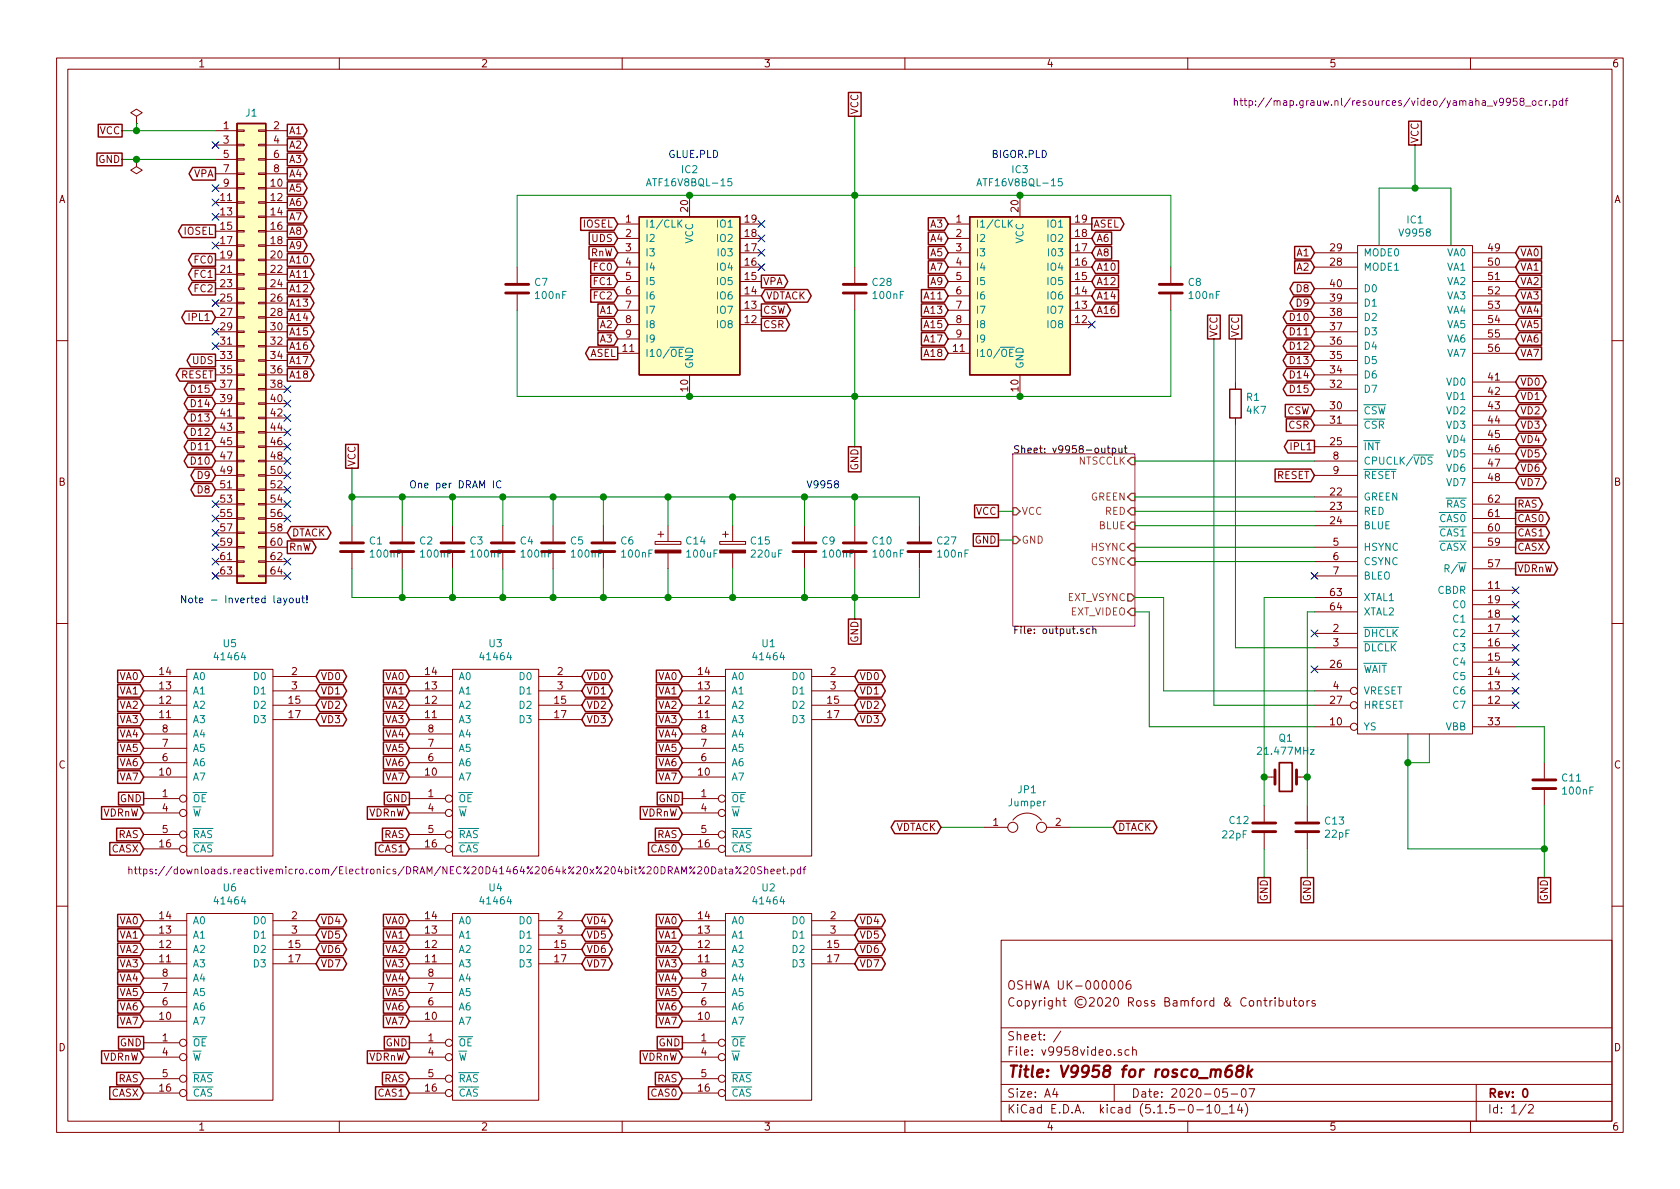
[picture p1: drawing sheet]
EESchema Schematic File Version 4
EELAYER 30 0
EELAYER END
$Descr A4 11693 8268
encoding utf-8
Sheet 1 2
Title "V9958 for rosco_m68k"
Date "2020-05-07"
Rev "0"
Comp ""
Comment1 "Copyright ©2020 Ross Bamford & Contributors"
Comment2 "OSHWA UK-000006"
Comment3 ""
Comment4 ""
$EndDescr
$Comp
L Logic_Programmable:GAL16V8 IC3
U 1 1
P 7100 2050
F 0 "IC3" H 7100 2931 50  0000 C CNN
F 1 "ATF16V8BQL-15" H 7100 2840 50  0000 C CNN
F 2 "Package_DIP:DIP-20_W7.62mm_LongPads" H 7100 2050 50  0001 C CNN
F 3 "" H 7100 2050 50  0001 C CNN
	1    7100 2050
	1    0    0    -1  
$EndComp
$Comp
L Device:Crystal Q1
U 1 1
P 8950 5400
F 0 "Q1" H 8950 5132 50  0000 C CNN
F 1 "21.477MHz" H 8950 5223 50  0000 C CNN
F 2 "rosco_m68k:HC49_S" H 8950 5400 50  0001 C CNN
F 3 "~" H 8950 5400 50  0001 C CNN
	1    8950 5400
	-1   0    0    1   
$EndComp
Text Notes 4650 1100 0    50   ~ 0
GLUE.PLD
Text Notes 6900 1100 0    50   ~ 0
BIGOR.PLD
$Comp
L Device:C C12
U 1 1
P 8800 5750
F 0 "C12" H 8550 5800 50  0000 L CNN
F 1 "22pF" H 8500 5700 50  0000 L CNN
F 2 "Capacitor_THT:C_Rect_L7.0mm_W2.5mm_P5.00mm" H 8838 5600 50  0001 C CNN
F 3 "~" H 8800 5750 50  0001 C CNN
	1    8800 5750
	1    0    0    -1  
$EndComp
$Comp
L Device:C C13
U 1 1
P 9100 5750
F 0 "C13" H 9215 5796 50  0000 L CNN
F 1 "22pF" H 9215 5705 50  0000 L CNN
F 2 "Capacitor_THT:C_Rect_L7.0mm_W2.5mm_P5.00mm" H 9138 5600 50  0001 C CNN
F 3 "~" H 9100 5750 50  0001 C CNN
	1    9100 5750
	1    0    0    -1  
$EndComp
$Comp
L Connector_Generic:Conn_02x32_Odd_Even J1
U 1 1
P 1700 2400
F 0 "J1" H 1750 4025 50  0000 C CNN
F 1 "Conn_02x32_Odd_Even" H 1750 4026 50  0001 C CNN
F 2 "rosco_m68k:pin-2X32" H 1700 2400 50  0001 C CNN
F 3 "~" H 1700 2400 50  0001 C CNN
	1    1700 2400
	1    0    0    -1  
$EndComp
Text GLabel 2000 900  2    50   Output ~ 0
A1
Text GLabel 2000 1000 2    50   Output ~ 0
A2
Text GLabel 2000 1100 2    50   Output ~ 0
A3
Text GLabel 2000 1200 2    50   Output ~ 0
A4
Text GLabel 2000 1300 2    50   Output ~ 0
A5
Text GLabel 2000 1400 2    50   Output ~ 0
A6
Text GLabel 2000 1500 2    50   Output ~ 0
A7
Text GLabel 2000 1600 2    50   Output ~ 0
A8
Text GLabel 2000 1700 2    50   Output ~ 0
A9
Text GLabel 2000 1800 2    50   Output ~ 0
A10
Text GLabel 2000 1900 2    50   Output ~ 0
A11
Text GLabel 2000 2000 2    50   Output ~ 0
A12
Text GLabel 2000 2100 2    50   Output ~ 0
A13
Text GLabel 2000 2200 2    50   Output ~ 0
A14
Text GLabel 2000 2300 2    50   Output ~ 0
A15
Text GLabel 2000 2400 2    50   Output ~ 0
A16
Text GLabel 2000 2500 2    50   Output ~ 0
A17
Text GLabel 2000 2600 2    50   Output ~ 0
A18
Text GLabel 1500 3400 0    50   BiDi ~ 0
D8
Text GLabel 1500 3300 0    50   BiDi ~ 0
D9
Text GLabel 1500 3200 0    50   BiDi ~ 0
D10
Text GLabel 1500 3100 0    50   BiDi ~ 0
D11
Text GLabel 1500 3000 0    50   BiDi ~ 0
D12
Text GLabel 1500 2900 0    50   BiDi ~ 0
D13
Text GLabel 1500 2800 0    50   BiDi ~ 0
D14
Text GLabel 1500 2700 0    50   BiDi ~ 0
D15
Text GLabel 1500 2500 0    50   Output ~ 0
UDS
Text GLabel 850  900  0    50   UnSpc ~ 0
VCC
Text GLabel 850  1100 0    50   UnSpc ~ 0
GND
Text GLabel 2000 3800 2    50   Output ~ 0
RnW
$Comp
L power:PWR_FLAG #GND01
U 1 1
P 950 1100
F 0 "#GND01" H 950 1175 50  0001 C CNN
F 1 "PWR_FLAG" H 950 1273 50  0001 C CNN
F 2 "" H 950 1100 50  0001 C CNN
F 3 "~" H 950 1100 50  0001 C CNN
	1    950  1100
	-1   0    0    1   
$EndComp
$Comp
L power:PWR_FLAG #VCC01
U 1 1
P 950 850
F 0 "#VCC01" H 950 925 50  0001 C CNN
F 1 "PWR_FLAG" H 950 1023 50  0001 C CNN
F 2 "" H 950 850 50  0001 C CNN
F 3 "~" H 950 850 50  0001 C CNN
	1    950  850 
	1    0    0    -1  
$EndComp
Wire Wire Line
	850  900  950  900 
Wire Wire Line
	950  850  950  900 
Connection ~ 950  900 
Wire Wire Line
	850  1100 950  1100
Connection ~ 950  1100
NoConn ~ 1500 1000
NoConn ~ 1500 1300
NoConn ~ 1500 1400
NoConn ~ 1500 1500
NoConn ~ 2000 3200
NoConn ~ 2000 3300
NoConn ~ 2000 3400
NoConn ~ 2000 3500
NoConn ~ 2000 3600
Text Notes 1250 4200 0    50   ~ 0
Note - Inverted layout!
Text GLabel 1500 1600 0    50   Output ~ 0
IOSEL
Text GLabel 1500 1800 0    50   Output ~ 0
FC0
Text GLabel 1500 1900 0    50   Output ~ 0
FC1
Text GLabel 1500 2000 0    50   Output ~ 0
FC2
Text GLabel 1500 2200 0    50   3State ~ 0
IPL1
NoConn ~ 1500 2400
NoConn ~ 1500 3500
NoConn ~ 1500 3600
NoConn ~ 1500 3700
NoConn ~ 1500 3800
NoConn ~ 1500 3900
NoConn ~ 1500 4000
NoConn ~ 2000 4000
NoConn ~ 2000 3900
NoConn ~ 2000 3100
NoConn ~ 2000 3000
NoConn ~ 2000 2900
NoConn ~ 2000 2800
NoConn ~ 2000 2700
Text GLabel 4300 1550 0    50   Input ~ 0
IOSEL
Text GLabel 4300 1650 0    50   Input ~ 0
UDS
Text GLabel 4300 1750 0    50   Input ~ 0
RnW
Text GLabel 4300 1850 0    50   Input ~ 0
FC0
Text GLabel 4300 1950 0    50   Input ~ 0
FC1
Text GLabel 4300 2050 0    50   Input ~ 0
FC2
Text GLabel 4300 2150 0    50   Input ~ 0
A1
Text GLabel 4300 2250 0    50   Input ~ 0
A2
Text GLabel 4300 2350 0    50   Input ~ 0
A3
Text GLabel 4300 2450 0    50   Output ~ 0
ASEL
$Comp
L Logic_Programmable:GAL16V8 IC2
U 1 1
P 4800 2050
F 0 "IC2" H 4800 2931 50  0000 C CNN
F 1 "ATF16V8BQL-15" H 4800 2840 50  0000 C CNN
F 2 "Package_DIP:DIP-20_W7.62mm_LongPads" H 4800 2050 50  0001 C CNN
F 3 "" H 4800 2050 50  0001 C CNN
	1    4800 2050
	1    0    0    -1  
$EndComp
Text GLabel 5300 2250 2    50   Output ~ 0
CSR
Text GLabel 5300 2150 2    50   Output ~ 0
CSW
Text GLabel 5300 1950 2    50   Output ~ 0
VPA
Text GLabel 1500 1200 0    50   Output ~ 0
VPA
Wire Wire Line
	950  900  1500 900 
Wire Wire Line
	950  1100 1500 1100
NoConn ~ 5300 1850
NoConn ~ 5300 1750
NoConn ~ 5300 1650
NoConn ~ 5300 1550
Text GLabel 6600 1550 0    50   Input ~ 0
A3
Text GLabel 6600 1650 0    50   Input ~ 0
A4
Text GLabel 6600 1750 0    50   Input ~ 0
A5
Text GLabel 6600 1850 0    50   Input ~ 0
A7
Text GLabel 6600 1950 0    50   Input ~ 0
A9
Text GLabel 6600 2050 0    50   Input ~ 0
A11
Text GLabel 6600 2150 0    50   Input ~ 0
A13
Text GLabel 6600 2250 0    50   Input ~ 0
A15
Text GLabel 6600 2350 0    50   Input ~ 0
A17
Text GLabel 6600 2450 0    50   Input ~ 0
A18
Text GLabel 7600 2150 2    50   Input ~ 0
A16
Text GLabel 7600 2050 2    50   Input ~ 0
A14
Text GLabel 7600 1950 2    50   Input ~ 0
A12
Text GLabel 7600 1850 2    50   Input ~ 0
A10
Text GLabel 7600 1750 2    50   Input ~ 0
A8
Text GLabel 7600 1650 2    50   Input ~ 0
A6
Text GLabel 7600 1550 2    50   Output ~ 0
ASEL
NoConn ~ 7600 2250
Wire Wire Line
	4800 1350 5950 1350
Wire Wire Line
	4800 2750 5950 2750
Wire Wire Line
	5950 800  5950 1350
Connection ~ 5950 1350
Wire Wire Line
	5950 1350 7100 1350
Wire Wire Line
	5950 3100 5950 2750
Connection ~ 5950 2750
Wire Wire Line
	5950 2750 7100 2750
Wire Wire Line
	7100 1350 8150 1350
Connection ~ 7100 1350
$Comp
L Device:C C8
U 1 1
P 8150 2000
F 0 "C8" H 8265 2046 50  0000 L CNN
F 1 "100nF" H 8265 1955 50  0000 L CNN
F 2 "Capacitor_THT:C_Rect_L7.0mm_W2.5mm_P5.00mm" H 8188 1850 50  0001 C CNN
F 3 "~" H 8150 2000 50  0001 C CNN
	1    8150 2000
	1    0    0    -1  
$EndComp
$Comp
L Device:C C7
U 1 1
P 3600 2000
F 0 "C7" H 3715 2046 50  0000 L CNN
F 1 "100nF" H 3715 1955 50  0000 L CNN
F 2 "Capacitor_THT:C_Rect_L7.0mm_W2.5mm_P5.00mm" H 3638 1850 50  0001 C CNN
F 3 "~" H 3600 2000 50  0001 C CNN
	1    3600 2000
	1    0    0    -1  
$EndComp
Wire Wire Line
	8150 2750 7100 2750
Connection ~ 7100 2750
Wire Wire Line
	3600 1850 3600 1350
Wire Wire Line
	3600 1350 4800 1350
Connection ~ 4800 1350
Wire Wire Line
	3600 2150 3600 2750
Wire Wire Line
	3600 2750 4800 2750
Connection ~ 4800 2750
Text GLabel 1000 5900 0    50   Input ~ 0
CASX
Text GLabel 1000 7600 0    50   Input ~ 0
CASX
Text GLabel 2850 5900 0    50   Input ~ 0
CAS1
Text GLabel 2850 7600 0    50   Input ~ 0
CAS1
Text GLabel 4750 5900 0    50   Input ~ 0
CAS0
Text GLabel 4750 7600 0    50   Input ~ 0
CAS0
Text GLabel 2200 4700 2    50   BiDi ~ 0
VD0
Text GLabel 2200 4800 2    50   BiDi ~ 0
VD1
Text GLabel 2200 4900 2    50   BiDi ~ 0
VD2
Text GLabel 2200 5000 2    50   BiDi ~ 0
VD3
Text GLabel 2200 6400 2    50   BiDi ~ 0
VD4
Text GLabel 2200 6500 2    50   BiDi ~ 0
VD5
Text GLabel 2200 6600 2    50   BiDi ~ 0
VD6
Text GLabel 2200 6700 2    50   BiDi ~ 0
VD7
Text GLabel 1000 4800 0    50   Input ~ 0
VA1
Text GLabel 1000 6400 0    50   Input ~ 0
VA0
Text GLabel 1000 6500 0    50   Input ~ 0
VA1
Text GLabel 1000 6600 0    50   Input ~ 0
VA2
Text GLabel 1000 6700 0    50   Input ~ 0
VA3
Text GLabel 1000 6800 0    50   Input ~ 0
VA4
Text GLabel 1000 6900 0    50   Input ~ 0
VA5
Text GLabel 1000 7000 0    50   Input ~ 0
VA6
Text GLabel 1000 7100 0    50   Input ~ 0
VA7
Text GLabel 2850 6400 0    50   Input ~ 0
VA0
Text GLabel 2850 6600 0    50   Input ~ 0
VA2
Text GLabel 2850 6700 0    50   Input ~ 0
VA3
Text GLabel 2850 6800 0    50   Input ~ 0
VA4
Text GLabel 2850 6900 0    50   Input ~ 0
VA5
Text GLabel 2850 7000 0    50   Input ~ 0
VA6
Text GLabel 2850 7100 0    50   Input ~ 0
VA7
Text GLabel 4750 4700 0    50   Input ~ 0
VA0
Text GLabel 4750 4800 0    50   Input ~ 0
VA1
Text GLabel 4750 4900 0    50   Input ~ 0
VA2
Text GLabel 4750 5000 0    50   Input ~ 0
VA3
Text GLabel 4750 5100 0    50   Input ~ 0
VA4
Text GLabel 4750 5300 0    50   Input ~ 0
VA6
Text GLabel 4750 5400 0    50   Input ~ 0
VA7
Text GLabel 4050 4700 2    50   BiDi ~ 0
VD0
Text GLabel 4050 4800 2    50   BiDi ~ 0
VD1
Text GLabel 4050 4900 2    50   BiDi ~ 0
VD2
Text GLabel 4050 5000 2    50   BiDi ~ 0
VD3
Text GLabel 5950 4700 2    50   BiDi ~ 0
VD0
Text GLabel 5950 4800 2    50   BiDi ~ 0
VD1
Text GLabel 5950 4900 2    50   BiDi ~ 0
VD2
Text GLabel 5950 5000 2    50   BiDi ~ 0
VD3
Text GLabel 4050 6400 2    50   BiDi ~ 0
VD4
Text GLabel 4050 6500 2    50   BiDi ~ 0
VD5
Text GLabel 4050 6600 2    50   BiDi ~ 0
VD6
Text GLabel 4050 6700 2    50   BiDi ~ 0
VD7
Text GLabel 5950 6400 2    50   BiDi ~ 0
VD4
Text GLabel 5950 6500 2    50   BiDi ~ 0
VD5
Text GLabel 5950 6600 2    50   BiDi ~ 0
VD6
Text GLabel 5950 6700 2    50   BiDi ~ 0
VD7
Text GLabel 1000 7500 0    50   Input ~ 0
RAS
Text GLabel 1000 5800 0    50   Input ~ 0
RAS
Text GLabel 2850 5800 0    50   Input ~ 0
RAS
Text GLabel 2850 7500 0    50   Input ~ 0
RAS
Text GLabel 4750 5800 0    50   Input ~ 0
RAS
Text GLabel 4750 7500 0    50   Input ~ 0
RAS
Text GLabel 4750 6400 0    50   Input ~ 0
VA0
Text GLabel 4750 6500 0    50   Input ~ 0
VA1
Text GLabel 4750 6600 0    50   Input ~ 0
VA2
Text GLabel 4750 6700 0    50   Input ~ 0
VA3
Text GLabel 4750 6800 0    50   Input ~ 0
VA4
Text GLabel 4750 6900 0    50   Input ~ 0
VA5
Text GLabel 4750 7000 0    50   Input ~ 0
VA6
Text GLabel 4750 7100 0    50   Input ~ 0
VA7
Text GLabel 10550 2650 2    50   BiDi ~ 0
VD0
Text GLabel 10550 2750 2    50   BiDi ~ 0
VD1
Text GLabel 10550 2850 2    50   BiDi ~ 0
VD2
Text GLabel 10550 2950 2    50   BiDi ~ 0
VD3
Text GLabel 10550 3050 2    50   BiDi ~ 0
VD4
Text GLabel 10550 3150 2    50   BiDi ~ 0
VD5
Text GLabel 10550 3250 2    50   BiDi ~ 0
VD6
Text GLabel 10550 3350 2    50   BiDi ~ 0
VD7
Text GLabel 10550 3500 2    50   Output ~ 0
RAS
Text GLabel 10550 3600 2    50   Output ~ 0
CAS0
Text GLabel 10550 3700 2    50   Output ~ 0
CAS1
Text GLabel 10550 3800 2    50   Output ~ 0
CASX
Text GLabel 9150 1750 0    50   Input ~ 0
A1
Text GLabel 9150 1850 0    50   Input ~ 0
A2
Text GLabel 9150 2000 0    50   BiDi ~ 0
D8
Text GLabel 9150 2100 0    50   BiDi ~ 0
D9
Text GLabel 9150 2200 0    50   BiDi ~ 0
D10
Text GLabel 9150 2300 0    50   BiDi ~ 0
D11
Text GLabel 9150 2400 0    50   BiDi ~ 0
D12
Text GLabel 9150 2500 0    50   BiDi ~ 0
D13
Text GLabel 9150 2600 0    50   BiDi ~ 0
D14
Text GLabel 9150 2700 0    50   BiDi ~ 0
D15
Text GLabel 9150 2850 0    50   Input ~ 0
CSW
Text GLabel 9150 2950 0    50   Input ~ 0
CSR
Text GLabel 1500 2600 0    50   Output ~ 0
RESET
Text GLabel 9150 3300 0    50   Input ~ 0
RESET
Text GLabel 9150 3100 0    50   Output ~ 0
IPL1
Text GLabel 5950 800  1    50   UnSpc ~ 0
VCC
Text GLabel 5950 3100 3    50   UnSpc ~ 0
GND
Text GLabel 4750 5550 0    50   UnSpc ~ 0
GND
Text GLabel 2850 5550 0    50   UnSpc ~ 0
GND
Text GLabel 1000 5550 0    50   UnSpc ~ 0
GND
Text GLabel 1000 7250 0    50   UnSpc ~ 0
GND
Text GLabel 2850 7250 0    50   UnSpc ~ 0
GND
Text GLabel 4750 7250 0    50   UnSpc ~ 0
GND
Text GLabel 10550 3950 2    50   Output ~ 0
VDRnW
Text GLabel 4750 5650 0    50   Input ~ 0
VDRnW
Text GLabel 2850 5650 0    50   Input ~ 0
VDRnW
Text GLabel 1000 5650 0    50   Input ~ 0
VDRnW
Text GLabel 1000 7350 0    50   Input ~ 0
VDRnW
Text GLabel 2850 7350 0    50   Input ~ 0
VDRnW
Text GLabel 4750 7350 0    50   Input ~ 0
VDRnW
Wire Wire Line
	9800 5100 9800 5300
Wire Wire Line
	9800 5300 9950 5300
Wire Wire Line
	9950 5300 9950 5100
Connection ~ 9800 5300
Text GLabel 9850 1000 1    50   UnSpc ~ 0
VCC
NoConn ~ 1500 2100
NoConn ~ 1500 2300
NoConn ~ 1500 1700
NoConn ~ -2300 8300
$Sheet
S 7050 3150 850  1200
U 5EB33CB2
F0 "v9958-output" 50
F1 "output.sch" 50
F2 "RED" I R 7900 3550 50 
F3 "GREEN" I R 7900 3450 50 
F4 "BLUE" I R 7900 3650 50 
F5 "CSYNC" I R 7900 3900 50 
F6 "VCC" I L 7050 3550 50 
F7 "GND" I L 7050 3750 50 
F8 "HSYNC" I R 7900 3800 50 
F9 "NTSCCLK" I R 7900 3200 50 
F10 "EXT_VSYNC" O R 7900 4150 50 
F11 "EXT_VIDEO" I R 7900 4250 50 
$EndSheet
Text GLabel 6950 3550 0    50   UnSpc ~ 0
VCC
Text GLabel 6950 3750 0    50   UnSpc ~ 0
GND
NoConn ~ 9150 4650
NoConn ~ 9150 4400
NoConn ~ 9150 4000
NoConn ~ 10550 4200
NoConn ~ 10550 4300
NoConn ~ 10550 4400
NoConn ~ 10550 4500
NoConn ~ 10550 4600
NoConn ~ 10550 4700
NoConn ~ 10550 4800
NoConn ~ 10550 4900
NoConn ~ 10550 4100
$Comp
L Device:C C1
U 1 1
P 2450 3800
F 0 "C1" H 2565 3846 50  0000 L CNN
F 1 "100nF" H 2565 3755 50  0000 L CNN
F 2 "Capacitor_THT:C_Rect_L7.0mm_W2.5mm_P5.00mm" H 2488 3650 50  0001 C CNN
F 3 "~" H 2450 3800 50  0001 C CNN
	1    2450 3800
	1    0    0    -1  
$EndComp
$Comp
L Device:C C2
U 1 1
P 2800 3800
F 0 "C2" H 2915 3846 50  0000 L CNN
F 1 "100nF" H 2915 3755 50  0000 L CNN
F 2 "Capacitor_THT:C_Rect_L7.0mm_W2.5mm_P5.00mm" H 2838 3650 50  0001 C CNN
F 3 "~" H 2800 3800 50  0001 C CNN
	1    2800 3800
	1    0    0    -1  
$EndComp
$Comp
L Device:C C3
U 1 1
P 3150 3800
F 0 "C3" H 3265 3846 50  0000 L CNN
F 1 "100nF" H 3265 3755 50  0000 L CNN
F 2 "Capacitor_THT:C_Rect_L7.0mm_W2.5mm_P5.00mm" H 3188 3650 50  0001 C CNN
F 3 "~" H 3150 3800 50  0001 C CNN
	1    3150 3800
	1    0    0    -1  
$EndComp
$Comp
L Device:C C4
U 1 1
P 3500 3800
F 0 "C4" H 3615 3846 50  0000 L CNN
F 1 "100nF" H 3615 3755 50  0000 L CNN
F 2 "Capacitor_THT:C_Rect_L7.0mm_W2.5mm_P5.00mm" H 3538 3650 50  0001 C CNN
F 3 "~" H 3500 3800 50  0001 C CNN
	1    3500 3800
	1    0    0    -1  
$EndComp
$Comp
L Device:C C5
U 1 1
P 3850 3800
F 0 "C5" H 3965 3846 50  0000 L CNN
F 1 "100nF" H 3965 3755 50  0000 L CNN
F 2 "Capacitor_THT:C_Rect_L7.0mm_W2.5mm_P5.00mm" H 3888 3650 50  0001 C CNN
F 3 "~" H 3850 3800 50  0001 C CNN
	1    3850 3800
	1    0    0    -1  
$EndComp
$Comp
L Device:C C6
U 1 1
P 4200 3800
F 0 "C6" H 4315 3846 50  0000 L CNN
F 1 "100nF" H 4315 3755 50  0000 L CNN
F 2 "Capacitor_THT:C_Rect_L7.0mm_W2.5mm_P5.00mm" H 4238 3650 50  0001 C CNN
F 3 "~" H 4200 3800 50  0001 C CNN
	1    4200 3800
	1    0    0    -1  
$EndComp
$Comp
L Device:C C9
U 1 1
P 5600 3800
F 0 "C9" H 5715 3846 50  0000 L CNN
F 1 "100nF" H 5715 3755 50  0000 L CNN
F 2 "Capacitor_THT:C_Rect_L7.0mm_W2.5mm_P5.00mm" H 5638 3650 50  0001 C CNN
F 3 "~" H 5600 3800 50  0001 C CNN
	1    5600 3800
	1    0    0    -1  
$EndComp
$Comp
L Device:C C10
U 1 1
P 5950 3800
F 0 "C10" H 6065 3846 50  0000 L CNN
F 1 "100nF" H 6065 3755 50  0000 L CNN
F 2 "Capacitor_THT:C_Rect_L7.0mm_W2.5mm_P5.00mm" H 5988 3650 50  0001 C CNN
F 3 "~" H 5950 3800 50  0001 C CNN
	1    5950 3800
	1    0    0    -1  
$EndComp
Wire Wire Line
	5950 3650 5950 3450
Wire Wire Line
	5950 3450 5600 3450
Wire Wire Line
	2450 3450 2450 3650
Wire Wire Line
	2450 3950 2450 4150
Wire Wire Line
	2450 4150 2800 4150
Wire Wire Line
	5950 4150 5950 3950
Wire Wire Line
	5600 3950 5600 4150
Wire Wire Line
	5600 4150 5950 4150
Wire Wire Line
	5600 3650 5600 3450
Wire Wire Line
	4200 3650 4200 3450
Connection ~ 4200 3450
Wire Wire Line
	4200 3450 3850 3450
Wire Wire Line
	3850 3650 3850 3450
Connection ~ 3850 3450
Wire Wire Line
	3850 3450 3500 3450
Wire Wire Line
	3500 3650 3500 3450
Connection ~ 3500 3450
Wire Wire Line
	3500 3450 3150 3450
Wire Wire Line
	3150 3650 3150 3450
Connection ~ 3150 3450
Wire Wire Line
	3150 3450 2800 3450
Wire Wire Line
	2800 3650 2800 3450
Connection ~ 2800 3450
Wire Wire Line
	2800 3450 2450 3450
Wire Wire Line
	2800 3950 2800 4150
Connection ~ 2800 4150
Wire Wire Line
	2800 4150 3150 4150
Wire Wire Line
	3150 3950 3150 4150
Connection ~ 3150 4150
Wire Wire Line
	3150 4150 3500 4150
Wire Wire Line
	3500 3950 3500 4150
Connection ~ 3500 4150
Wire Wire Line
	3500 4150 3850 4150
Wire Wire Line
	3850 3950 3850 4150
Connection ~ 3850 4150
Wire Wire Line
	3850 4150 4200 4150
Wire Wire Line
	4200 3950 4200 4150
Connection ~ 4200 4150
Text Notes 3500 3400 2    50   ~ 0
One per DRAM IC
Text Notes 5850 3400 2    50   ~ 0
V9958
Wire Wire Line
	9150 4500 8600 4500
$Comp
L Device:R R1
U 1 1
P 8600 2800
F 0 "R1" H 8670 2846 50  0000 L CNN
F 1 "4K7" H 8670 2755 50  0000 L CNN
F 2 "rosco_m68k:R-0207_10" V 8530 2800 50  0001 C CNN
F 3 "~" H 8600 2800 50  0001 C CNN
	1    8600 2800
	1    0    0    -1  
$EndComp
Wire Wire Line
	8600 2650 8600 2350
Text GLabel 8600 2350 1    50   UnSpc ~ 0
VCC
Text GLabel 4750 5200 0    50   Input ~ 0
VA5
Text GLabel 1000 5000 0    50   Input ~ 0
VA3
Text GLabel 1000 5400 0    50   Input ~ 0
VA7
Text GLabel 1000 4700 0    50   Input ~ 0
VA0
Text GLabel 1000 4900 0    50   Input ~ 0
VA2
Text GLabel 1000 5200 0    50   Input ~ 0
VA5
Text GLabel 1000 5300 0    50   Input ~ 0
VA6
Text GLabel 1000 5100 0    50   Input ~ 0
VA4
Text GLabel 2850 4700 0    50   Input ~ 0
VA0
Text GLabel 2850 4800 0    50   Input ~ 0
VA1
Text GLabel 2850 4900 0    50   Input ~ 0
VA2
Text GLabel 2850 5000 0    50   Input ~ 0
VA3
Text GLabel 2850 5100 0    50   Input ~ 0
VA4
Text GLabel 2850 5200 0    50   Input ~ 0
VA5
Text GLabel 2850 5300 0    50   Input ~ 0
VA6
Text GLabel 2850 5400 0    50   Input ~ 0
VA7
Text GLabel 2850 6500 0    50   Input ~ 0
VA1
Text GLabel 10550 1750 2    50   Input ~ 0
VA0
Text GLabel 10550 1850 2    50   Input ~ 0
VA1
Text GLabel 10550 1950 2    50   Input ~ 0
VA2
Text GLabel 10550 2050 2    50   Input ~ 0
VA3
Text GLabel 10550 2150 2    50   Input ~ 0
VA4
Text GLabel 10550 2250 2    50   Input ~ 0
VA5
Text GLabel 10550 2350 2    50   Input ~ 0
VA6
Text GLabel 10550 2450 2    50   Input ~ 0
VA7
Wire Wire Line
	2450 3450 2450 3250
Connection ~ 2450 3450
Wire Wire Line
	5950 4150 5950 4300
Connection ~ 5950 4150
Text GLabel 5950 4300 3    50   UnSpc ~ 0
GND
Text GLabel 2450 3250 1    50   UnSpc ~ 0
VCC
Wire Wire Line
	10550 5050 10750 5050
Wire Wire Line
	10750 5050 10750 5300
$Comp
L Device:C C11
U 1 1
P 10750 5450
F 0 "C11" H 10865 5496 50  0000 L CNN
F 1 "100nF" H 10865 5405 50  0000 L CNN
F 2 "Capacitor_THT:C_Rect_L7.0mm_W2.5mm_P5.00mm" H 10788 5300 50  0001 C CNN
F 3 "~" H 10750 5450 50  0001 C CNN
	1    10750 5450
	1    0    0    -1  
$EndComp
Wire Wire Line
	9800 5300 9800 5900
Wire Wire Line
	9800 5900 10750 5900
Wire Wire Line
	10750 5600 10750 5900
Wire Wire Line
	10750 5900 10750 6100
Connection ~ 10750 5900
Text GLabel 10750 6100 3    50   UnSpc ~ 0
GND
Wire Wire Line
	9600 1300 9850 1300
Wire Wire Line
	9850 1000 9850 1300
Connection ~ 9850 1300
Wire Wire Line
	9850 1300 10100 1300
Text GLabel 8450 2350 1    50   UnSpc ~ 0
VCC
Wire Wire Line
	7900 3800 9150 3800
Wire Wire Line
	7900 3900 9150 3900
Wire Wire Line
	7900 3650 9150 3650
Wire Wire Line
	7900 3550 9150 3550
Wire Wire Line
	7900 3450 9150 3450
Wire Wire Line
	8600 2950 8600 4500
Wire Wire Line
	8450 4900 8450 2350
Wire Wire Line
	8450 4900 9150 4900
Wire Wire Line
	9150 5050 8000 5050
Wire Wire Line
	8000 5050 8000 4250
Wire Wire Line
	8000 4250 7900 4250
Wire Wire Line
	9150 4800 8100 4800
Wire Wire Line
	8100 4800 8100 4150
Wire Wire Line
	8100 4150 7900 4150
Wire Wire Line
	9100 5600 9100 5400
Wire Wire Line
	9100 4250 9150 4250
Connection ~ 9100 5400
Wire Wire Line
	9100 5400 9100 4250
Wire Wire Line
	8800 4150 9150 4150
Connection ~ 8800 5400
Wire Wire Line
	8800 5400 8800 4150
Wire Wire Line
	8800 5400 8800 5600
Text GLabel 9100 6100 3    50   UnSpc ~ 0
GND
Text GLabel 8800 6100 3    50   UnSpc ~ 0
GND
Wire Wire Line
	8800 5900 8800 6100
Wire Wire Line
	9100 5900 9100 6100
Wire Wire Line
	9150 3200 7900 3200
Wire Wire Line
	9600 1300 9600 1700
Wire Wire Line
	10100 1300 10100 1700
$Comp
L rosco_m68k:V9958 IC1
U 1 1
P 9850 3200
F 0 "IC1" H 9850 4881 50  0000 C CNN
F 1 "V9958" H 9850 4790 50  0000 C CNN
F 2 "rosco_m68k:sdip64" H 9850 3750 50  0001 C CNN
F 3 "http://map.grauw.nl/resources/video/yamaha_v9958_ocr.pdf" H 9750 5700 50  0000 C CNN
	1    9850 3200
	1    0    0    -1  
$EndComp
$Comp
L rosco_m68k:41464 U5
U 1 1
P 1600 5600
F 0 "U5" H 1600 6731 50  0000 C CNN
F 1 "41464" H 1600 6640 50  0000 C CNN
F 2 "Package_DIP:DIP-18_W7.62mm_Socket_LongPads" H 1700 5600 50  0001 C CNN
F 3 "https://downloads.reactivemicro.com/Electronics/DRAM/NEC%20D41464%2064k%20x%204bit%20DRAM%20Data%20Sheet.pdf" H 1700 5600 50  0001 C CNN
	1    1600 5600
	1    0    0    -1  
$EndComp
$Comp
L rosco_m68k:41464 U6
U 1 1
P 1600 7300
F 0 "U6" H 1600 8431 50  0000 C CNN
F 1 "41464" H 1600 8340 50  0000 C CNN
F 2 "Package_DIP:DIP-18_W7.62mm_Socket_LongPads" H 1700 7300 50  0001 C CNN
F 3 "https://downloads.reactivemicro.com/Electronics/DRAM/NEC%20D41464%2064k%20x%204bit%20DRAM%20Data%20Sheet.pdf" H 1700 7300 50  0001 C CNN
	1    1600 7300
	1    0    0    -1  
$EndComp
$Comp
L rosco_m68k:41464 U3
U 1 1
P 3450 5600
F 0 "U3" H 3450 6731 50  0000 C CNN
F 1 "41464" H 3450 6640 50  0000 C CNN
F 2 "Package_DIP:DIP-18_W7.62mm_Socket_LongPads" H 3550 5600 50  0001 C CNN
F 3 "https://downloads.reactivemicro.com/Electronics/DRAM/NEC%20D41464%2064k%20x%204bit%20DRAM%20Data%20Sheet.pdf" H 3550 5600 50  0001 C CNN
	1    3450 5600
	1    0    0    -1  
$EndComp
$Comp
L rosco_m68k:41464 U4
U 1 1
P 3450 7300
F 0 "U4" H 3450 8431 50  0000 C CNN
F 1 "41464" H 3450 8340 50  0000 C CNN
F 2 "Package_DIP:DIP-18_W7.62mm_Socket_LongPads" H 3550 7300 50  0001 C CNN
F 3 "https://downloads.reactivemicro.com/Electronics/DRAM/NEC%20D41464%2064k%20x%204bit%20DRAM%20Data%20Sheet.pdf" H 3550 7300 50  0001 C CNN
	1    3450 7300
	1    0    0    -1  
$EndComp
$Comp
L rosco_m68k:41464 U1
U 1 1
P 5350 5600
F 0 "U1" H 5350 6731 50  0000 C CNN
F 1 "41464" H 5350 6640 50  0000 C CNN
F 2 "Package_DIP:DIP-18_W7.62mm_Socket_LongPads" H 5450 5600 50  0001 C CNN
F 3 "https://downloads.reactivemicro.com/Electronics/DRAM/NEC%20D41464%2064k%20x%204bit%20DRAM%20Data%20Sheet.pdf" H 5450 5600 50  0001 C CNN
	1    5350 5600
	1    0    0    -1  
$EndComp
$Comp
L rosco_m68k:41464 U2
U 1 1
P 5350 7300
F 0 "U2" H 5350 8431 50  0000 C CNN
F 1 "41464" H 5350 8340 50  0000 C CNN
F 2 "Package_DIP:DIP-18_W7.62mm_Socket_LongPads" H 5450 7300 50  0001 C CNN
F 3 "https://downloads.reactivemicro.com/Electronics/DRAM/NEC%20D41464%2064k%20x%204bit%20DRAM%20Data%20Sheet.pdf" H 3250 8550 50  0000 C CNN
	1    5350 7300
	1    0    0    -1  
$EndComp
Wire Wire Line
	4200 3450 4650 3450
Connection ~ 5600 3450
Wire Wire Line
	4200 4150 4650 4150
Connection ~ 5600 4150
$Comp
L Device:CP C14
U 1 1
P 4650 3800
F 0 "C14" H 4768 3846 50  0000 L CNN
F 1 "100uF" H 4768 3755 50  0000 L CNN
F 2 "Capacitor_THT:CP_Radial_D5.0mm_P2.50mm" H 4688 3650 50  0001 C CNN
F 3 "~" H 4650 3800 50  0001 C CNN
	1    4650 3800
	1    0    0    -1  
$EndComp
$Comp
L Device:CP C15
U 1 1
P 5100 3800
F 0 "C15" H 5218 3846 50  0000 L CNN
F 1 "220uF" H 5218 3755 50  0000 L CNN
F 2 "Capacitor_THT:CP_Radial_D6.3mm_P2.50mm" H 5138 3650 50  0001 C CNN
F 3 "~" H 5100 3800 50  0001 C CNN
	1    5100 3800
	1    0    0    -1  
$EndComp
Wire Wire Line
	4650 3650 4650 3450
Connection ~ 4650 3450
Wire Wire Line
	4650 3450 5100 3450
Wire Wire Line
	5100 3650 5100 3450
Connection ~ 5100 3450
Wire Wire Line
	5100 3450 5600 3450
Wire Wire Line
	5100 3950 5100 4150
Connection ~ 5100 4150
Wire Wire Line
	5100 4150 5600 4150
Wire Wire Line
	4650 3950 4650 4150
Connection ~ 4650 4150
Wire Wire Line
	4650 4150 5100 4150
$Comp
L Device:C C28
U 1 1
P 5950 2000
F 0 "C28" H 6065 2046 50  0000 L CNN
F 1 "100nF" H 6065 1955 50  0000 L CNN
F 2 "Capacitor_THT:C_Rect_L7.0mm_W2.5mm_P5.00mm" H 5988 1850 50  0001 C CNN
F 3 "~" H 5950 2000 50  0001 C CNN
	1    5950 2000
	1    0    0    -1  
$EndComp
Wire Wire Line
	8150 1850 8150 1350
Wire Wire Line
	8150 2150 8150 2750
Wire Wire Line
	5950 1850 5950 1350
Wire Wire Line
	5950 2150 5950 2750
Wire Wire Line
	6950 3550 7050 3550
Wire Wire Line
	6950 3750 7050 3750
$Comp
L Device:C C27
U 1 1
P 6400 3800
F 0 "C27" H 6515 3846 50  0000 L CNN
F 1 "100nF" H 6515 3755 50  0000 L CNN
F 2 "Capacitor_THT:C_Rect_L7.0mm_W2.5mm_P5.00mm" H 6438 3650 50  0001 C CNN
F 3 "~" H 6400 3800 50  0001 C CNN
	1    6400 3800
	1    0    0    -1  
$EndComp
Wire Wire Line
	6400 3650 6400 3450
Wire Wire Line
	6400 3450 5950 3450
Connection ~ 5950 3450
Wire Wire Line
	5950 4150 6400 4150
Wire Wire Line
	6400 4150 6400 3950
Text GLabel 5300 2050 2    50   3State ~ 0
VDTACK
Text GLabel 2000 3700 2    50   3State ~ 0
DTACK
$Comp
L Device:Jumper JP1
U 1 1
P 7150 5750
F 0 "JP1" H 7150 6014 50  0000 C CNN
F 1 "Jumper" H 7150 5923 50  0000 C CNN
F 2 "rosco_m68k:pin-1X02" H 7150 5750 50  0001 C CNN
F 3 "~" H 7150 5750 50  0001 C CNN
	1    7150 5750
	1    0    0    -1  
$EndComp
Wire Wire Line
	6850 5750 6550 5750
Wire Wire Line
	7450 5750 7750 5750
Text GLabel 6550 5750 0    50   3State ~ 0
VDTACK
Text GLabel 7750 5750 2    50   3State ~ 0
DTACK
$EndSCHEMATC
